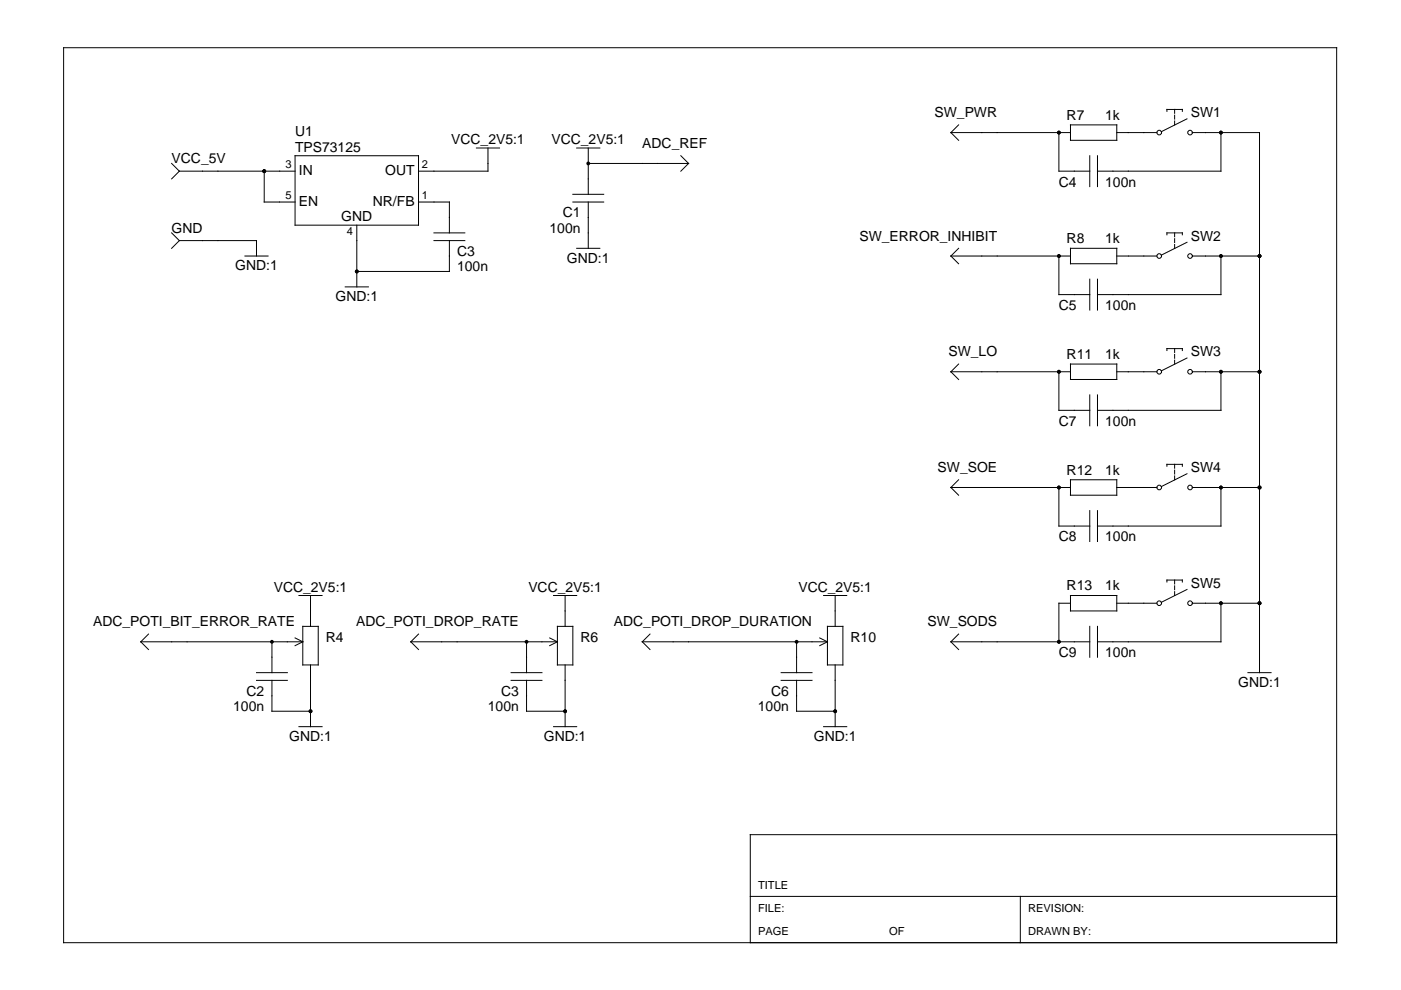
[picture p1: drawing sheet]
<svg xmlns="http://www.w3.org/2000/svg" width="297mm" height="210mm" viewBox="0 0 297 210" stroke-linecap="round" stroke-linejoin="round" font-family="sans-serif">
<g fill="none" stroke="#000" stroke-width=".21">
<path d="M13.5 10.1h269.9v189.8h-269.9zM36.4 34.7l1.6 1.6M38 36.3h24.6M38 36.3l-1.6 1.6M56 36.3v6.5h6.6M62.6 33h26.1v14.7h-26.1zM101 31.4h4.9M103.5 31.4v4.9h-14.8M122.3 31.4h4.9M124.7 31.4v9.8M124.7 34.7h21.3M144.4 33l1.6 1.7"/>
<path d="M146 34.7l-1.6 1.6M201.6 28.1h25.4M201.6 28.1l1.6 1.6M203.2 26.5l-1.6 1.6M224.5 28.1v8.2h6.6M227 26.5h9.8v3.2h-9.8zM231.1 33v6.6M232.7 33v6.6M236.8 28.1h8.5M247.4 23.6v-.4h3.3v.4M249 23.2v.8M249 24.4v.8"/>
<path d="M249 25.7v.8M251.7 25.2l-5.5 2.7M252.8 28.1h14.2v114.5M258.9 28.1v8.2h-26.2M36.4 49.4l1.6 1.6M38 51h16.4v3.3M38 51l-1.6 1.6M51.9 54.3h4.9M75.6 47.7v13.1M88.7 42.8h6.6v6.6M92 49.4h6.5M92 51h6.5"/>
<path d="M95.3 51v6.6h-19.7M121.5 42.8h6.5M121.5 41.2h6.5M122.3 52.6h4.9M124.7 42.8v9.8M201.6 54.3h25.4M201.6 54.3l1.6 1.6M203.2 52.6l-1.6 1.7M224.5 54.3v8.2h6.6M227 52.6h9.8v3.3h-9.8zM231.1 59.2v6.5M232.7 59.2v6.5"/>
<path d="M236.8 54.3h8.5M247.4 49.8v-.4h3.3v.4M249 49.4v.8M249 50.6v.8M249 51.8v.8M251.7 51.4l-5.5 2.7M252.8 54.3h14.2M258.9 54.3v8.2h-26.2M73.2 60.8h4.9M201.6 78.8h25.4M201.6 78.8l1.6 1.7M203.2 77.2l-1.6 1.6"/>
<path d="M224.5 78.8v8.2h6.6M227 77.2h9.8v3.3h-9.8zM236.8 78.8h8.5M247.4 74.3v-.4h3.3v.4M249 73.9v.8M249 75.1v.9M249 76.4v.8M251.7 75.9l-5.5 2.7M252.8 78.8h14.2M258.9 78.8v8.2h-26.2M231.1 83.7v6.6M232.7 83.7v6.6"/>
<path d="M247.4 98.9v-.4h3.3v.4M249 98.5v.8M249 99.7v.8M201.6 103.4h25.4M201.6 103.4l1.6 1.6M203.2 101.7l-1.6 1.7M224.5 103.4v8.1h6.6M227 101.7h9.8v3.3h-9.8zM231.1 108.3v6.5M232.7 108.3v6.5M236.8 103.4h8.5M249 100.9v.8"/>
<path d="M251.7 100.4l-5.5 2.8M252.8 103.4h14.2M258.9 103.4v8.1h-26.2M29.8 136.1h34.4M29.8 136.1l1.7 1.6M31.5 134.4l-1.7 1.7M57.7 136.1v6.5M62.6 135.3l1.6 .8M63.4 126.3h4.9M64.2 132.8h3.3v8.2h-3.3zM64.2 136.1l-1.6 .8M65.8 126.3v6.5"/>
<path d="M87.1 136.1h31.1M87.1 136.1l1.6 1.6M88.7 134.4l-1.6 1.7M111.6 136.1v6.5M116.5 135.3l1.7 .8M117.4 126.3h4.9M118.2 132.8h3.3v8.2h-3.3zM118.2 136.1l-1.7 .8M119.8 126.3v6.5M136.2 136.1h39.2M136.2 136.1l1.6 1.6M137.8 134.4l-1.6 1.7"/>
<path d="M168.9 136.1v6.5M173.8 135.3l1.6 .8M174.6 126.3h4.9M175.4 132.8h3.3v8.2h-3.3zM175.4 136.1l-1.6 .8M177.1 126.3v6.5M201.6 136.1h29.5M201.6 136.1l1.6 1.6M203.2 134.4l-1.6 1.7M227 126.3h9.8v3.2h-9.8zM227 127.9h-2.5v8.2M231.1 132.8v6.5"/>
<path d="M232.7 132.8v6.5M236.8 127.9h8.5M247.4 123.4v-.4h3.3v.4M249 123v.8M249 124.2v.8M249 125.4v.9M251.7 125l-5.5 2.7M252.8 127.9h14.2M258.9 127.9v8.2h-26.2M54.4 144.3h6.5M54.4 142.6h6.5M57.7 144.3v6.5h8.1"/>
<path d="M63.4 154.1h4.9M65.8 141v13.1M108.4 144.3h6.5M108.4 142.6h6.5M111.6 144.3v6.5h8.2M117.4 154.1h4.9M119.8 141v13.1M165.6 144.3h6.6M165.6 142.6h6.6M168.9 144.3v6.5h8.2M174.6 154.1h4.9M177.1 141v13.1"/>
<path d="M264.6 142.6h4.9M283.4 177h-124.3v22.9M159.1 190.1h124.3M216.3 190.1v9.8"/>
<circle cx="245.8" cy="28.1" r=".49"/>
<circle cx="252.3" cy="28.1" r=".49"/>
<circle cx="245.8" cy="54.3" r=".49"/>
<circle cx="252.3" cy="54.3" r=".49"/>
<circle cx="245.8" cy="78.8" r=".49"/>
<circle cx="252.3" cy="78.8" r=".49"/>
<circle cx="245.8" cy="103.4" r=".49"/>
<circle cx="252.3" cy="103.4" r=".49"/>
<circle cx="245.8" cy="127.9" r=".49"/>
<circle cx="252.3" cy="127.9" r=".49"/>
</g>
<g fill="#000">
<circle cx="56" cy="36.3" r=".41"/>
<circle cx="124.7" cy="34.7" r=".41"/>
<circle cx="224.5" cy="28.1" r=".41"/>
<circle cx="258.9" cy="28.1" r=".41"/>
<circle cx="75.6" cy="57.6" r=".41"/>
<circle cx="224.5" cy="54.3" r=".41"/>
<circle cx="258.9" cy="54.3" r=".41"/>
<circle cx="267" cy="54.3" r=".41"/>
<circle cx="224.5" cy="78.8" r=".41"/>
<circle cx="258.9" cy="78.8" r=".41"/>
<circle cx="267" cy="78.8" r=".41"/>
<circle cx="224.5" cy="103.4" r=".41"/>
<circle cx="258.9" cy="103.4" r=".41"/>
<circle cx="267" cy="103.4" r=".41"/>
<circle cx="57.7" cy="136.1" r=".41"/>
<circle cx="111.6" cy="136.1" r=".41"/>
<circle cx="168.9" cy="136.1" r=".41"/>
<circle cx="224.5" cy="136.1" r=".41"/>
<circle cx="258.9" cy="127.9" r=".41"/>
<circle cx="267" cy="127.9" r=".41"/>
<circle cx="65.8" cy="150.8" r=".41"/>
<circle cx="119.8" cy="150.8" r=".41"/>
<circle cx="177.1" cy="150.8" r=".41"/>
</g>
<g font-size="3">
<text x="62.6" y="28.9">U1</text>
<text x="198.1" y="24.8">SW_PWR</text>
<text x="226.1" y="25.4">R7</text>
<text x="234.3" y="25.4">1k</text>
<text x="252.5" y="24.8">SW1</text>
<text x="36.4" y="34.7">VCC_5V</text>
<text x="62.6" y="32.2">TPS73125</text>
<text x="95.7" y="30.6">VCC_2V5:1</text>
<text x="116.9" y="30.6">VCC_2V5:1</text>
<text x="136.2" y="31.4">ADC_REF</text>
<text x="63.4" y="37.1">IN</text>
<text x="81.7" y="37.1">OUT</text>
<text x="224.5" y="39.6">C4</text>
<text x="234.3" y="39.6">100n</text>
<text x="63.4" y="43.6">EN</text>
<text x="72.4" y="46.9">GND</text>
<text x="79.1" y="43.6">NR/FB</text>
<text x="119.3" y="46.1">C1</text>
<text x="36.4" y="49.4">GND</text>
<text x="116.5" y="49.4">100n</text>
<text x="182.2" y="51">SW_ERROR_INHIBIT</text>
<text x="226.1" y="51.5">R8</text>
<text x="234.3" y="51.5">1k</text>
<text x="252.5" y="51">SW2</text>
<text x="49.9" y="57.3">GND:1</text>
<text x="96.9" y="54.3">C3</text>
<text x="96.9" y="57.6">100n</text>
<text x="120.2" y="55.7">GND:1</text>
<text x="71.1" y="63.8">GND:1</text>
<text x="224.5" y="65.7">C5</text>
<text x="234.3" y="65.7">100n</text>
<text x="201.1" y="75.6">SW_LO</text>
<text x="226.1" y="76.1">R11</text>
<text x="234.3" y="76.1">1k</text>
<text x="252.5" y="75.6">SW3</text>
<text x="224.5" y="90.3">C7</text>
<text x="234.3" y="90.3">100n</text>
<text x="198.8" y="100.1">SW_SOE</text>
<text x="226.1" y="100.6">R12</text>
<text x="234.3" y="100.6">1k</text>
<text x="252.5" y="100.1">SW4</text>
<text x="224.5" y="114.8">C8</text>
<text x="234.3" y="114.8">100n</text>
<text x="58" y="125.4">VCC_2V5:1</text>
<text x="112" y="125.4">VCC_2V5:1</text>
<text x="169.3" y="125.4">VCC_2V5:1</text>
<text x="226.1" y="125.2">R13</text>
<text x="234.3" y="125.2">1k</text>
<text x="252.5" y="124.6">SW5</text>
<text x="19.7" y="132.8">ADC_POTI_BIT_ERROR_RATE</text>
<text x="69.1" y="136.1">R4</text>
<text x="75.5" y="132.8">ADC_POTI_DROP_RATE</text>
<text x="123.1" y="136.1">R6</text>
<text x="130.2" y="132.8">ADC_POTI_DROP_DURATION</text>
<text x="180.3" y="136.1">R10</text>
<text x="196.7" y="132.8">SW_SODS</text>
<text x="224.5" y="139.3">C9</text>
<text x="234.3" y="139.3">100n</text>
<text x="52.2" y="147.5">C2</text>
<text x="106.2" y="147.5">C3</text>
<text x="163.5" y="147.5">C6</text>
<text x="262.5" y="145.6">GND:1</text>
<text x="49.5" y="150.8">100n</text>
<text x="103.4" y="150.8">100n</text>
<text x="160.7" y="150.8">100n</text>
<text x="61.3" y="157.1">GND:1</text>
<text x="115.3" y="157.1">GND:1</text>
<text x="172.6" y="157.1">GND:1</text>
</g>
<g font-size="2.4">
<text x="60.5" y="35.6">3</text>
<text x="89.5" y="35.6">2</text>
<text x="60.5" y="42.1">5</text>
<text x="89.5" y="42.1">1</text>
<text x="73.5" y="49.8">4</text>
<text x="160.7" y="188.4">TITLE</text>
<text x="160.7" y="193.3">FILE:</text>
<text x="218" y="193.3">REVISION:</text>
<text x="160.7" y="198.2">PAGE</text>
<text x="188.5" y="198.2">OF</text>
<text x="218" y="198.2">DRAWN BY:</text>
</g>
</svg>
